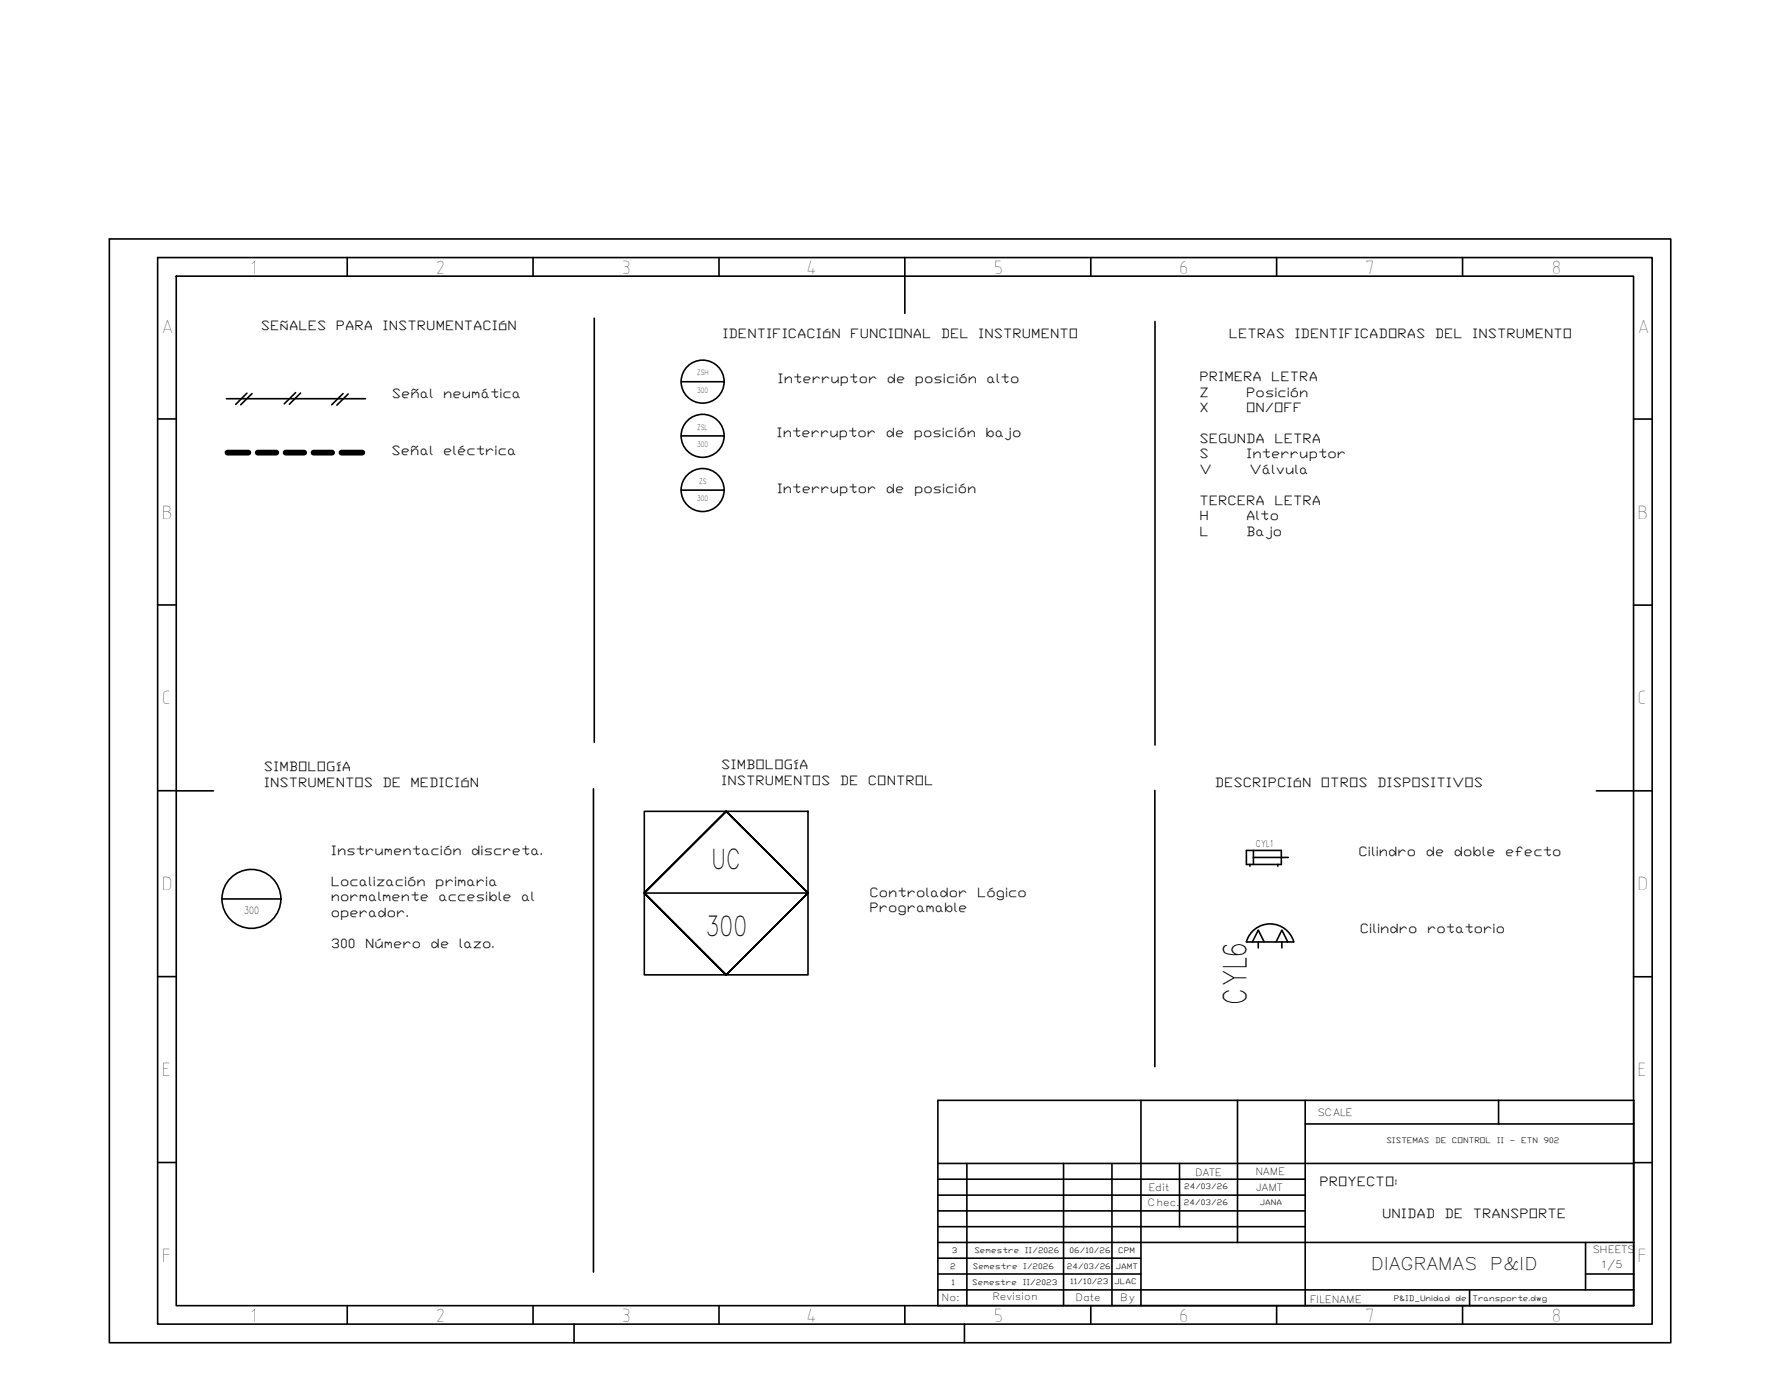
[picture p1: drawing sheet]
<svg xmlns="http://www.w3.org/2000/svg" width="279mm" height="216mm" viewBox="0 0 279 216" stroke-linecap="round" stroke-linejoin="round" font-family="sans-serif">
<!-- layer: 07 -->
<path d="M24.7 40.4h234.6v167.5h-234.6zM142 43.4v5.8M27.7 124.2h5.8M250.6 124.2h5.8M147.2 172.8h109.3v32.2h-109.3zM179.1 172.8v32.2M204.9 172.8v32.2M147.2 182.7h109.3M179.1 195.1h77.4M248.9 195.1v7.4" fill="none" stroke="#000" stroke-width=".25"/>
<!-- layer: 035 -->
<g fill="none" stroke="#000" stroke-width=".25">
<path d="M17.2 37.5h245.1v173.3h-245.1zM27.7 43.4h228.7v161.6h-228.7zM54.5 40.4v3M83.7 40.4v3M112.9 40.4v3M142 40.4v3M171.2 40.4v3M200.4 40.4v3M229.6 40.4v3M24.7 65.8h2.9M256.4 65.8h2.9M24.7 95h2.9"/>
<path d="M256.4 95h2.9M24.7 124.2h2.9M256.4 124.2h2.9M24.7 153.3h2.9M256.4 153.4h2.9M194.2 172.8v22.3M204.9 176.5h51.6M235.2 172.8v3.7M24.7 182.5h3M147.2 185.2h57.7M147.2 187.7h57.7M147.2 190.1h57.7"/>
<path d="M147.2 192.6h57.7M147.2 197.6h31.9M147.2 195.1h31.9M151.8 182.7v22.3M166.9 182.7v22.3M174.5 182.7v22.3M185.1 182.7v9.9M256.4 182.6h2.9M54.5 205v2.9M83.7 205v2.9M90.1 207.9v2.9M112.9 205v2.9"/>
<path d="M142 205v2.9M147.2 200h31.9M147.2 202.5h109.3M151.4 207.9v2.9M171.2 205v2.9M200.4 205v2.9M229.6 205v2.9M230.7 202.5v2.5M248.9 200h7.6"/>
</g>
<!-- layer: 0 -->
<path d="M93.3 50v66.6M181.3 50.5v66.5M38.8 61.7l-1.8 1.8M39.6 61.8l-1.8 1.8M46.4 61.7l-1.8 1.7M47.2 61.7l-1.8 1.8M53.8 61.8l-1.7 1.8M54.7 61.9l-1.8 1.7M93.2 123.9v75.8M181.3 124.1v43.4" fill="none" stroke="#000" stroke-width=".25"/>
<path d="M35.5 62.6h21.9" fill="none" stroke="#000" stroke-width=".25"/>
<!-- layer: SYMS -->
<g fill="none" stroke="#000" stroke-width=".25">
<path d="M106.9 59.9h6.8M106.9 68.4h6.8M106.9 77h6.8M101.1 127.4h25.7v25.7h-25.7zM195.6 133.5h5.5v2.2h-5.5zM196.2 135.7v.3M196.7 134.6h5.5M196.7 133.5v2.2M200.6 135.7v.3M34.8 141.2h9.3M101.1 140.2l12.9-12.8 12.8 12.8-12.8 12.9-12.9-12.9 12.9-12.8-12.9 12.8 12.9 12.9 12.8-12.9-12.8-12.8 12.8 12.8-12.8 12.9zM101.1 140.2h25.7"/>
<path d="M196.6 147.9l.9-1.9 .9 1.9M196.8 146.1a3.9 3.9 0 0 1 6.3 1.8h-7.5l.3-.7zM197.5 147.9v.9M200.3 147.9l.9-1.9 .9 1.9M201.2 147.9v.9"/>
<circle cx="110.3" cy="59.9" r="3.4"/>
<circle cx="110.3" cy="76.9" r="3.4"/>
<circle cx="110.3" cy="68.4" r="3.4"/>
<circle cx="39.5" cy="141.1" r="4.6"/>
</g>
<path d="M35.7 71.1h3.3M40.4 71.1h3M44.8 71.1h3M49.2 71.1h2.9M53.6 71.1h3.3" fill="none" stroke="#000" stroke-width=".91"/>
<text font-size="5" x="195.6" y="157.7" transform="rotate(-90 195.6 157.7)">CYL6</text>
<g font-size="4.3">
<text x="111.6" y="136.5">UC</text>
<text x="110.8" y="146.9">300</text>
</g>
<g font-size="3.2">
<text x="39.2" y="43.1">1</text>
<text x="68.3" y="43.1">2</text>
<text x="97.5" y="43.1">3</text>
<text x="126.5" y="43.1">4</text>
<text x="156" y="43.1">5</text>
<text x="185" y="43.1">6</text>
<text x="214.2" y="43.1">7</text>
<text x="243.5" y="43.1">8</text>
<text x="25.3" y="52.2">A</text>
<text x="257" y="52.2">A</text>
<text x="25.3" y="81.4">B</text>
<text x="257" y="81.4">B</text>
<text x="25.3" y="110.6">C</text>
<text x="257" y="110.6">C</text>
<text x="25.3" y="139.8">D</text>
<text x="257" y="139.8">D</text>
<text x="25.3" y="169">E</text>
<text x="257" y="169">E</text>
<text x="25.3" y="198.2">F</text>
<text x="257" y="198.2">F</text>
<text x="39.2" y="207.6">1</text>
<text x="68.3" y="207.6">2</text>
<text x="97.5" y="207.6">3</text>
<text x="126.5" y="207.6">4</text>
<text x="156" y="207.6">5</text>
<text x="185" y="207.6">6</text>
<text x="214.2" y="207.6">7</text>
<text x="243.5" y="207.6">8</text>
</g>
<g font-size="2.7">
<text x="215.2" y="199.5">DIAGRAMAS</text>
<text x="233.9" y="199.5">P&amp;ID</text>
</g>
<g font-size="2">
<text x="41" y="51.8">SEÑALES</text>
<text x="52.7" y="51.8">PARA</text>
<text x="60.1" y="51.8">INSTRUMENTACIÓN</text>
<text x="113.4" y="53">IDENTIFICACIÓN</text>
<text x="133.5" y="53">FUNCIONAL</text>
<text x="147.7" y="53">DEL</text>
<text x="153.6" y="53">INSTRUMENTO</text>
<text x="192.9" y="53">LETRAS</text>
<text x="203.2" y="53">IDENTIFICADORAS</text>
<text x="225.2" y="53">DEL</text>
<text x="231.1" y="53">INSTRUMENTO</text>
<text x="188.3" y="59.8">PRIMERA</text>
<text x="199.5" y="59.8">LETRA</text>
<text x="61.5" y="62.5">Señal</text>
<text x="69.6" y="62.5">neumática</text>
<text x="122" y="60.1">Interruptor</text>
<text x="139.2" y="60.1">de</text>
<text x="143.6" y="60.1">posición</text>
<text x="154.9" y="60.1">alto</text>
<text x="188.3" y="62.3">Z</text>
<text x="188.3" y="64.7">X</text>
<text x="195.6" y="64.7">ON/OFF</text>
<text x="195.6" y="62.3">Posición</text>
<text x="61.5" y="71.4">Señal</text>
<text x="69.5" y="71.4">eléctrica</text>
<text x="121.9" y="68.6">Interruptor</text>
<text x="139" y="68.6">de</text>
<text x="143.4" y="68.6">posición</text>
<text x="154.7" y="68.6">bajo</text>
<text x="188.3" y="69.6">SEGUNDA</text>
<text x="188.3" y="72">S</text>
<text x="195.6" y="72">Interruptor</text>
<text x="200" y="69.6">LETRA</text>
<text x="121.9" y="77.5">Interruptor</text>
<text x="139.1" y="77.5">de</text>
<text x="143.5" y="77.5">posición</text>
<text x="188.3" y="74.4">V</text>
<text x="196.1" y="74.4">Válvula</text>
<text x="188.3" y="79.3">TERCERA</text>
<text x="188.3" y="81.7">H</text>
<text x="195.6" y="81.7">Alto</text>
<text x="200" y="79.3">LETRA</text>
<text x="188.3" y="84.2">L</text>
<text x="195.6" y="84.2">Bajo</text>
<text x="41.4" y="121.1">SIMBOLOGÍA</text>
<text x="41.4" y="123.5">INSTRUMENTOS</text>
<text x="60" y="123.5">DE</text>
<text x="64.4" y="123.5">MEDICIÓN</text>
<text x="113.2" y="120.8">SIMBOLOGÍA</text>
<text x="113.2" y="123.2">INSTRUMENTOS</text>
<text x="131.8" y="123.2">DE</text>
<text x="136.2" y="123.2">CONTROL</text>
<text x="190.7" y="123.6">DESCRIPCIÓN</text>
<text x="207.3" y="123.6">OTROS</text>
<text x="216.2" y="123.6">DISPOSITIVOS</text>
<text x="51.9" y="134.2">Instrumentación</text>
<text x="74" y="134.2">discreta.</text>
<text x="213.3" y="134.3">Cilindro</text>
<text x="223.8" y="134.3">de</text>
<text x="228.2" y="134.3">doble</text>
<text x="236.3" y="134.3">efecto</text>
<text x="51.9" y="139.1">Localización</text>
<text x="51.9" y="141.5">normalmente</text>
<text x="51.9" y="143.9">operador.</text>
<text x="68.3" y="139.1">primaria</text>
<text x="68.8" y="141.5">accesible</text>
<text x="81.8" y="141.5">al</text>
<text x="136.5" y="140.9">Controlador</text>
<text x="136.5" y="143.3">Programable</text>
<text x="153.4" y="140.9">Lógico</text>
<text x="51.9" y="148.8">300</text>
<text x="57.3" y="148.8">Número</text>
<text x="67.6" y="148.8">de</text>
<text x="72" y="148.8">lazo.</text>
<text x="213.5" y="146.4">Cilindro</text>
<text x="224" y="146.4">rotatorio</text>
<text x="207.1" y="186.3">PROYECTO:</text>
<text x="217" y="191.2">UNIDAD</text>
<text x="226.8" y="191.2">DE</text>
<text x="231.2" y="191.2">TRANSPORTE</text>
</g>
<g font-size="1.6">
<text x="38.3" y="143.6">300</text>
<text x="206.8" y="175.2">SCALE</text>
<text x="187.6" y="184.6">DATE</text>
<text x="197.1" y="184.5">NAME</text>
<text x="180.1" y="189.4">Chec.</text>
<text x="180.3" y="187.1">Edit</text>
<text x="197.2" y="187">JAMT</text>
<text x="250" y="196.8">SHEETS</text>
<text x="251.2" y="199">1/5</text>
<text x="147.8" y="204.3">No:</text>
<text x="155.8" y="204.1">Revision</text>
<text x="168.8" y="204.3">Date</text>
<text x="175.8" y="204.2">By</text>
<text x="205.6" y="204.7">FILENAME</text>
</g>
<text font-size="1.5" x="197.1" y="133">CYL1</text>
<g font-size="1.2">
<text x="217.6" y="179.5">SISTEMAS</text>
<text x="225.3" y="179.5">DE</text>
<text x="227.9" y="179.5">CONTROL</text>
<text x="235" y="179.5">II</text>
<text x="237" y="179.5">-</text>
<text x="238.8" y="179.5">ETN</text>
<text x="242.3" y="179.5">902</text>
<text x="185.8" y="189.2">24/03/26</text>
<text x="185.9" y="186.7">24/03/26</text>
<text x="197.7" y="189.2">JANA</text>
<text x="149.4" y="196.7">3</text>
<text x="152.9" y="196.7">Semestre</text>
<text x="160.9" y="196.7">II/2026</text>
<text x="167.9" y="196.7">06/10/26</text>
<text x="175.5" y="196.7">CPM</text>
<text x="149.2" y="199.3">2</text>
<text x="149.4" y="201.8">1</text>
<text x="152.6" y="201.8">Semestre</text>
<text x="152.7" y="199.3">Semestre</text>
<text x="160.5" y="201.8">II/2023</text>
<text x="160.6" y="199.3">I/2026</text>
<text x="167.5" y="199.3">24/03/26</text>
<text x="168" y="201.6">11/10/23</text>
<text x="174.9" y="201.6">JLAC</text>
<text x="175.1" y="199.3">JAMT</text>
<text x="218.8" y="204.3">P&amp;ID_Unidad</text>
<text x="228.5" y="204.3">de</text>
<text x="231.1" y="204.3">Transporte.dwg</text>
</g>
<g font-size="1.1">
<text x="109.4" y="58.9">ZSH</text>
<text x="109.5" y="61.7">300</text>
<text x="109.5" y="67.5">ZSL</text>
<text x="109.5" y="70.2">300</text>
<text x="109.7" y="76">ZS</text>
<text x="109.5" y="78.7">300</text>
</g>
</svg>
